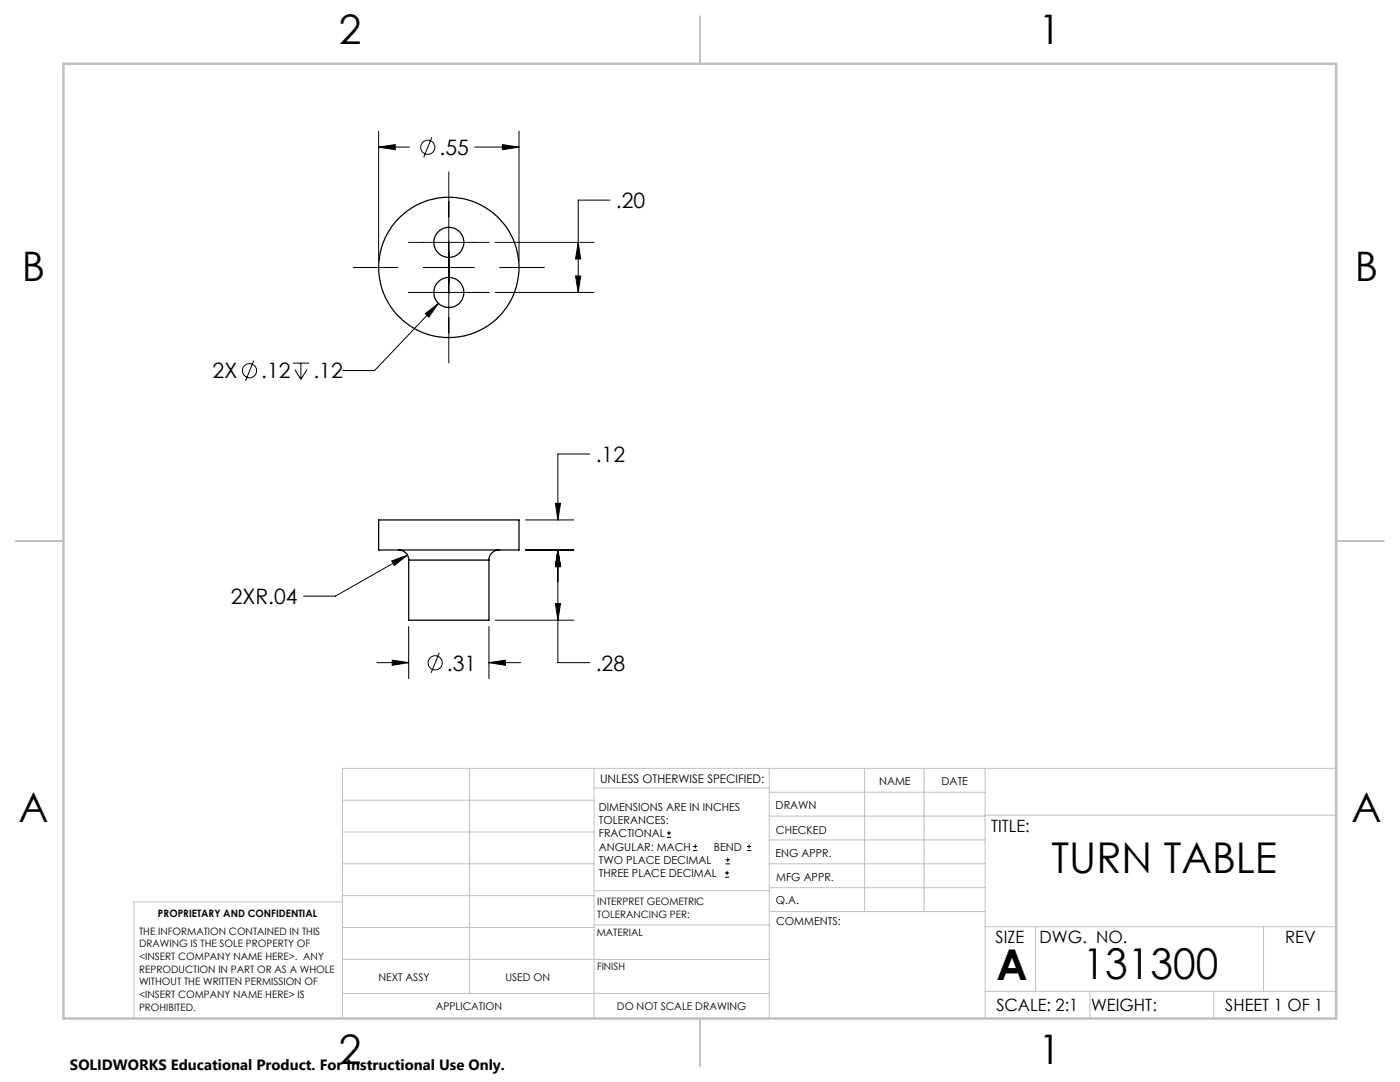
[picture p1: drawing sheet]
<svg xmlns="http://www.w3.org/2000/svg" width="279mm" height="216mm" viewBox="0 0 279 216" stroke-linecap="round" stroke-linejoin="round" font-family="sans-serif">
<g fill="none" stroke="#000" stroke-width=".2">
<path d="M75.6 29.4l3.3-.5v1zM75.6 26.2v25.9M75.6 29.4h6.1M86.2 27.4l-1.6 4M89.6 34.3v38.1M94.7 29.4h8.9M100.3 28.9l3.3 .5-3.3 .5zM103.6 26.2v25.9M121.7 39.9h-6.3v18.4M70.5 53.4h8.9M81.5 58.3h16.1M81.5 48.4h16.1"/>
<path d="M84.5 53.4h10.2M98.8 58.3h19.8M98.8 48.4h19.8M99.7 53.4h9M114.9 55.1h1l-.5 3.2zM115.4 48.4l.5 3.3h-1zM50.6 72l-1.6 4M58.5 72.5h3.2M58.8 73.8l1.2 1.9M60 72.5v3.2M61.3 73.8l-1.3 1.9M84.9 62.6l2.6-2.1-1.9 2.8z"/>
<path d="M87.5 60.5l-12.7 13.4h-6.4M117.7 90.6h-6.4v13.2M78.2 111.9l3.1-1.1-2.6 2zM81.3 110.8l-14.4 8.2h-6.3M104.8 109.7h9.7M104.8 103.8h9.7M110.8 100.4h1.1l-.6 3.4zM111.3 109.7l.6 3.4h-1.1zM111.3 109.7v22.5h6.4M75.2 132.2h6.4M78.3 131.7l3.3 .5-3.3 .6zM81.6 125v10.4"/>
<path d="M87.7 130.2l-1.7 4.1M97.6 132.2l3.3-.5v1.1zM97.6 125v10.4M97.6 132.2h6.3M98.8 123.8h15.7M110.8 120.4h1.1l-.6 3.4zM133.1 167.1h.8M133.1 166.2h.8M133.5 165.8v.9M138.3 169.7h.8M138.3 168.9h.8M138.7 168.5v.8"/>
<path d="M144.7 175h.8M144.7 174.2h.8M144.8 172.4h.9M144.8 171.6h.9M145.1 173.8v.8M145.2 171.1v.9M149.1 169.7h.8M149.1 168.9h.8M149.5 168.5v.8"/>
<circle cx="85.4" cy="29.4" r="1.41"/>
<circle cx="49.8" cy="74" r="1.42"/>
<circle cx="86.9" cy="132.3" r="1.41"/>
</g>
<g fill="none" stroke="#c0c0c0" stroke-width=".2">
<path d="M68.3 159.7h50.3M93.7 153.3v44.9M118.6 153.3v49.9M118.6 157.2h34.9M153.5 153.3v49.9M153.5 158.1h43.1M172.5 153.3v28.6M184.4 153.3v28.6M196.6 153.3v49.9M266.7 153.3h-198.4v49.9M68.3 178.7h50.3M68.3 172.4h50.3"/>
<path d="M68.3 166h50.3M68.3 180h-41.6v23.2M118.6 177.7h35M153.5 167.6h43.1M153.5 162.8h43.1M153.5 172.4h43.1M153.5 177.1h43.1M196.6 162.7h70.1M68.3 198.2h85.2M68.3 191.4l85.2 .1M68.3 185.1h50.3M118.6 184.6h35"/>
<path d="M153.6 181.9h43M196.6 197.8h70.1M196.6 184.9h70.1M206.7 184.9v12.9M217.5 197.8v5.4M242.2 197.8v5.4M252.2 184.9v12.9"/>
</g>
<path d="M139.7 3.2v9.5M3.1 107.9h9.6M266.7 107.9h9.5M139.7 203.2v9.6" fill="none" stroke="#c0c0c0" stroke-width=".25"/>
<path d="M12.7 12.7h254v190.5h-254z" fill="none" stroke="#c0c0c0" stroke-width=".5"/>
<path d="M97.6 132.2l3.3-.5v1.1zM78.3 131.7l3.3 .5-3.3 .6zM110.8 120.4h1.1l-.6 3.4zM111.3 109.7l.6 3.4h-1.1zM111.3 109.7l.6 3.4h-1.1zM110.8 100.4h1.1l-.6 3.4zM78.2 111.9l.5 .9 2.6-2zM75.6 29.4l3.3-.5v1zM100.3 28.9l3.3 .5-3.3 .5zM115.4 48.4l.5 3.3h-1zM114.9 55.1h1l-.5 3.2zM84.9 62.6l.7 .7 1.9-2.8z" fill="#000"/>
<g fill="none" stroke="#000" stroke-width=".25">
<path d="M75.6 103.8h28v5.9h-28zM79.6 109.7a1.99 1.99 0 0 1 2 2.1M81.6 111.8v12h16v-12M81.6 111.8h16M99.6 109.7a1.99 1.99 0 0 0-2 2.1"/>
<circle cx="89.6" cy="48.4" r="3"/>
<circle cx="89.6" cy="58.4" r="3"/>
<circle cx="89.6" cy="53.4" r="14"/>
</g>
<g font-size="8.5">
<text x="209.9" y="174.2">TURN TABLE</text>
<text x="198.9" y="195.5">A</text>
<text x="216.1" y="195.4">131300</text>
</g>
<g font-size="8.1">
<text x="67.6" y="8.9">2</text>
<text x="207.3" y="8.9">1</text>
<text x="4.4" y="56.2">B</text>
<text x="270.4" y="56.2">B</text>
<text x="3.7" y="164.1">A</text>
<text x="269.7" y="164.1">A</text>
<text x="67.6" y="212.4">2</text>
<text x="207.3" y="212.4">1</text>
</g>
<g font-size="4.2">
<text x="87.7" y="30.9">.55</text>
<text x="122.9" y="41.5">.20</text>
<text x="42.4" y="75.5">2X</text>
<text x="52.1" y="75.5">.12</text>
<text x="62.5" y="75.5">.12</text>
<text x="118.9" y="92.2">.12</text>
<text x="46" y="120.5">2XR.04</text>
<text x="89.2" y="133.8">.31</text>
<text x="118.9" y="133.8">.28</text>
</g>
<g font-size="3.4">
<text x="197.8" y="166">TITLE:</text>
<text x="198.7" y="188.1">SIZE</text>
<text x="207.5" y="188.1">DWG. NO.</text>
<text x="256.5" y="188.2">REV</text>
<text x="198.8" y="201.7">SCALE: 2:1</text>
<text x="217.7" y="201.8">WEIGHT:</text>
<text x="244.5" y="201.7">SHEET 1 OF 1</text>
</g>
<text font-size="3" x="14" y="213.5">SOLIDWORKS Educational Product. For Instructional Use Only.</text>
<text font-size="2.4" x="119.8" y="156.2">UNLESS OTHERWISE SPECIFIED:</text>
<g font-size="2.2">
<text x="119.5" y="161.8">DIMENSIONS ARE IN INCHES</text>
<text x="154.8" y="161.4">DRAWN</text>
<text x="175.4" y="156.6">NAME</text>
<text x="187.9" y="156.7">DATE</text>
<text x="119.5" y="164.4">TOLERANCES:</text>
<text x="119.5" y="167.1">FRACTIONAL</text>
<text x="154.9" y="166.3">CHECKED</text>
<text x="119.5" y="169.7">ANGULAR: MACH</text>
<text x="119.5" y="172.4">TWO PLACE DECIMAL</text>
<text x="142.5" y="169.7">BEND</text>
<text x="154.8" y="171">ENG APPR.</text>
<text x="119.5" y="175">THREE PLACE DECIMAL</text>
<text x="154.9" y="175.7">MFG APPR.</text>
<text x="154.9" y="180.4">Q.A.</text>
<text x="154.9" y="184.6">COMMENTS:</text>
</g>
<g font-size="2.1">
<text x="75.5" y="195.7">NEXT ASSY</text>
<text x="100.9" y="195.7">USED ON</text>
<text x="86.9" y="201.5">APPLICATION</text>
<text x="123.1" y="201.6">DO NOT SCALE DRAWING</text>
</g>
<g font-size="2">
<text x="31.5" y="182.9">PROPRIETARY AND CONFIDENTIAL</text>
<text x="119.2" y="180.6">INTERPRET GEOMETRIC</text>
<text x="119.2" y="183.1">TOLERANCING PER:</text>
<text x="27.8" y="186.5">THE INFORMATION CONTAINED IN THIS</text>
<text x="27.8" y="189">DRAWING IS THE SOLE PROPERTY OF</text>
<text x="27.8" y="191.6">&lt;INSERT COMPANY NAME HERE&gt;. ANY</text>
<text x="119.1" y="186.7">MATERIAL</text>
<text x="27.8" y="194.1">REPRODUCTION IN PART OR AS A WHOLE</text>
<text x="27.8" y="196.6">WITHOUT THE WRITTEN PERMISSION OF</text>
<text x="119.1" y="193.5">FINISH</text>
<text x="27.8" y="199.1">&lt;INSERT COMPANY NAME HERE&gt; IS</text>
<text x="27.8" y="201.7">PROHIBITED.</text>
</g>
</svg>
